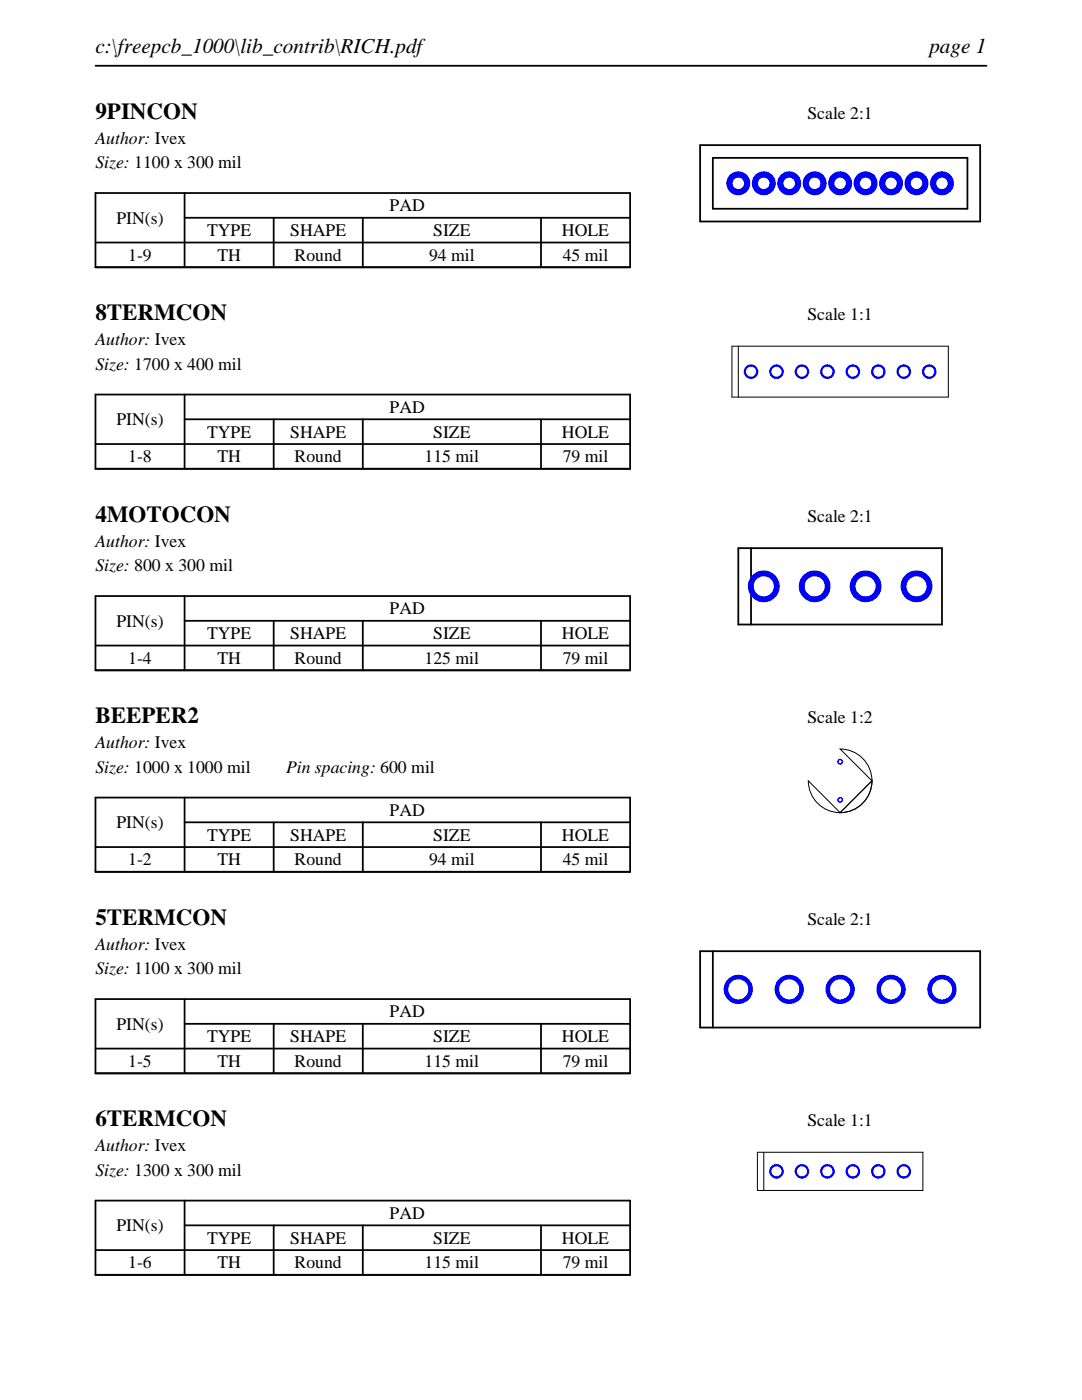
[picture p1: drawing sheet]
<svg xmlns="http://www.w3.org/2000/svg" width="216mm" height="279mm" viewBox="0 0 216 279" stroke-linecap="round" stroke-linejoin="round" font-family="sans-serif">
<path d="M19 13.1h177.8M19 38.5h106.7v14.8h-106.7zM36.8 38.5v14.8M19 48.4h106.7M36.8 43.5h88.9M54.6 43.5v9.8M72.4 43.5v9.8M107.9 43.5v9.8" fill="none" stroke="#000" stroke-width=".35"/>
<path d="M139.7 29v15.2zM139.7 29h55.9zM142.2 31.5v10.2zM142.2 31.5h50.8zM193 31.5v10.2zM195.6 29v15.2zM139.7 44.2h55.9zM142.2 41.7h50.8z" fill="none" stroke="#000" stroke-width=".36"/>
<g fill="#00f">
<path d="M144.9 36.6a2.4 2.4 0 0 0 4.8 0 2.4 2.4 0 0 0-4.8 0zM146.2 36.6a1.15 1.15 0 0 1 2.3 0 1.15 1.15 0 0 1-2.3 0z"/>
<path d="M150 36.6a2.4 2.4 0 0 0 4.8 0 2.4 2.4 0 0 0-4.8 0zM151.3 36.6a1.14 1.14 0 0 1 2.2 0 1.14 1.14 0 0 1-2.2 0z"/>
<path d="M155.1 36.6a2.4 2.4 0 0 0 4.8 0 2.4 2.4 0 0 0-4.8 0zM156.3 36.6a1.15 1.15 0 0 1 2.3 0 1.15 1.15 0 0 1-2.3 0z"/>
<path d="M160.2 36.6a2.39 2.39 0 0 0 4.7 0 2.39 2.39 0 0 0-4.7 0zM161.4 36.6a1.15 1.15 0 0 1 2.3 0 1.15 1.15 0 0 1-2.3 0z"/>
<path d="M165.3 36.6a2.39 2.39 0 0 0 4.7 0 2.39 2.39 0 0 0-4.7 0zM166.5 36.6a1.15 1.15 0 0 1 2.3 0 1.15 1.15 0 0 1-2.3 0z"/>
<path d="M170.3 36.6a2.4 2.4 0 0 0 4.8 0 2.4 2.4 0 0 0-4.8 0zM171.6 36.6a1.15 1.15 0 0 1 2.3 0 1.15 1.15 0 0 1-2.3 0z"/>
<path d="M175.4 36.6a2.4 2.4 0 0 0 4.8 0 2.4 2.4 0 0 0-4.8 0zM176.7 36.6a1.14 1.14 0 0 1 2.2 0 1.14 1.14 0 0 1-2.2 0z"/>
<path d="M180.5 36.6a2.4 2.4 0 0 0 4.8 0 2.4 2.4 0 0 0-4.8 0zM181.7 36.6a1.15 1.15 0 0 1 2.3 0 1.15 1.15 0 0 1-2.3 0z"/>
<path d="M185.6 36.6a2.39 2.39 0 0 0 4.7 0 2.39 2.39 0 0 0-4.7 0zM186.8 36.6a1.15 1.15 0 0 1 2.3 0 1.15 1.15 0 0 1-2.3 0z"/>
</g>
<path d="M19 78.7h106.7v14.9h-106.7zM36.8 78.7v14.9M19 88.6h106.7M36.8 83.7h88.9M54.6 83.7v9.9M72.4 83.7v9.9M107.9 83.7v9.9" fill="none" stroke="#000" stroke-width=".35"/>
<path d="M146 69.1v10.2zM146 79.3h43.2zM146 69.1h43.2zM147.3 69.1v10.2zM189.2 69.1v10.2z" fill="none" stroke="#000" stroke-width=".2"/>
<g fill="#00f">
<path d="M148.4 74.2a1.46 1.46 0 0 0 2.9 0 1.46 1.46 0 0 0-2.9 0zM148.9 74.2a1 1 0 0 1 2 0 1 1 0 0 1-2 0z"/>
<path d="M153.5 74.2a1.46 1.46 0 0 0 2.9 0 1.46 1.46 0 0 0-2.9 0zM153.9 74.2a1 1 0 0 1 2 0 1 1 0 0 1-2 0z"/>
<path d="M158.6 74.2a1.46 1.46 0 0 0 2.9 0 1.46 1.46 0 0 0-2.9 0zM159 74.2a1 1 0 0 1 2 0 1 1 0 0 1-2 0z"/>
<path d="M163.6 74.2a1.5 1.5 0 0 0 3 0 1.5 1.5 0 0 0-3 0zM164.1 74.2a1 1 0 0 1 2 0 1 1 0 0 1-2 0z"/>
<path d="M168.7 74.2a1.46 1.46 0 0 0 2.9 0 1.46 1.46 0 0 0-2.9 0zM169.2 74.2a1 1 0 0 1 2 0 1 1 0 0 1-2 0z"/>
<path d="M178.9 74.2a1.46 1.46 0 0 0 2.9 0 1.46 1.46 0 0 0-2.9 0zM179.3 74.2a1 1 0 0 1 2 0 1 1 0 0 1-2 0z"/>
<path d="M173.8 74.2a1.46 1.46 0 0 0 2.9 0 1.46 1.46 0 0 0-2.9 0zM174.3 74.2a1 1 0 0 1 2 0 1 1 0 0 1-2 0z"/>
<path d="M184 74.2a1.46 1.46 0 0 0 2.9 0 1.46 1.46 0 0 0-2.9 0zM184.4 74.2a1 1 0 0 1 2 0 1 1 0 0 1-2 0z"/>
</g>
<path d="M19 119h106.7v14.8h-106.7zM36.8 119v14.8M19 128.8h106.7M36.8 123.9h88.9M54.6 123.9v9.9M72.4 123.9v9.9M107.9 123.9v9.9" fill="none" stroke="#000" stroke-width=".35"/>
<path d="M147.3 109.4h40.7zM147.3 109.4v15.2zM149.9 109.4v15.2zM188 109.4v15.2zM147.3 124.6h40.7z" fill="none" stroke="#000" stroke-width=".36"/>
<g fill="#00f">
<path d="M149.2 117a3.2 3.2 0 0 0 6.4 0 3.2 3.2 0 0 0-6.4 0zM150.4 117a2.01 2.01 0 0 1 4 0 2.01 2.01 0 0 1-4 0z"/>
<path d="M159.4 117a3.2 3.2 0 0 0 6.3 0 3.2 3.2 0 0 0-6.3 0zM160.6 117a2.01 2.01 0 0 1 4 0 2.01 2.01 0 0 1-4 0z"/>
<path d="M169.5 117a3.2 3.2 0 0 0 6.4 0 3.2 3.2 0 0 0-6.4 0zM170.7 117a2.01 2.01 0 0 1 4 0 2.01 2.01 0 0 1-4 0z"/>
<path d="M179.7 117a3.2 3.2 0 0 0 6.4 0 3.2 3.2 0 0 0-6.4 0zM180.9 117a2.01 2.01 0 0 1 4 0 2.01 2.01 0 0 1-4 0z"/>
</g>
<path d="M19 159.2h106.7v14.8h-106.7zM36.8 159.2v14.8M19 169.1h106.7M36.8 164.1h88.9M54.6 164.1v9.9M72.4 164.1v9.9M107.9 164.1v9.9" fill="none" stroke="#000" stroke-width=".35"/>
<path d="M161.3 155.8l6.3 6.4a6.4 6.4 0 0 1-6.3-6.4zM167.6 149.5a6.4 6.4 0 0 1 6.4 6.3zM174 155.8a6.4 6.4 0 0 1-6.4 6.4z" fill="none" stroke="#000" stroke-width=".2"/>
<g fill="#00f">
<path d="M167 159.6a.6 .6 0 0 0 1.2 0 .6 .6 0 0 0-1.2 0zM167.4 159.6a.29 .29 0 0 1 .5 0 .29 .29 0 0 1-.5 0z"/>
<path d="M167 152a.6 .6 0 0 0 1.2 0 .6 .6 0 0 0-1.2 0zM167.4 152a.29 .29 0 0 1 .5 0 .29 .29 0 0 1-.5 0z"/>
</g>
<path d="M19 199.4h106.7v14.8h-106.7zM36.8 199.4v14.8M19 209.3h106.7M36.8 204.3h88.9M54.6 204.3v9.9M72.4 204.3v9.9M107.9 204.3v9.9" fill="none" stroke="#000" stroke-width=".35"/>
<path d="M139.7 189.8v15.3zM139.7 189.8h55.9zM142.2 189.8v15.3zM195.6 189.8v15.3zM139.7 205.1h55.9z" fill="none" stroke="#000" stroke-width=".36"/>
<g fill="#00f">
<path d="M144.4 197.5a2.92 2.92 0 0 0 5.8 0 2.92 2.92 0 0 0-5.8 0zM145.3 197.5a2.01 2.01 0 0 1 4 0 2.01 2.01 0 0 1-4 0z"/>
<path d="M154.6 197.5a2.92 2.92 0 0 0 5.8 0 2.92 2.92 0 0 0-5.8 0zM155.5 197.5a2.01 2.01 0 0 1 4 0 2.01 2.01 0 0 1-4 0z"/>
<path d="M164.7 197.5a2.95 2.95 0 0 0 5.9 0 2.95 2.95 0 0 0-5.9 0zM165.6 197.5a2.01 2.01 0 0 1 4 0 2.01 2.01 0 0 1-4 0z"/>
<path d="M174.9 197.5a2.92 2.92 0 0 0 5.8 0 2.92 2.92 0 0 0-5.8 0zM175.8 197.5a2.01 2.01 0 0 1 4 0 2.01 2.01 0 0 1-4 0z"/>
<path d="M185 197.5a2.95 2.95 0 0 0 5.9 0 2.95 2.95 0 0 0-5.9 0zM186 197.5a2.01 2.01 0 0 1 4 0 2.01 2.01 0 0 1-4 0z"/>
</g>
<path d="M19 239.6h106.7v14.8h-106.7zM36.8 239.6v14.8M19 249.5h106.7M36.8 244.5h88.9M54.6 244.5v9.9M72.4 244.5v9.9M107.9 244.5v9.9" fill="none" stroke="#000" stroke-width=".35"/>
<path d="M151.1 230v7.6zM151.1 237.6h33zM151.1 230h33zM152.4 230v7.6zM184.1 230v7.6z" fill="none" stroke="#000" stroke-width=".2"/>
<g fill="#00f">
<path d="M153.5 233.8a1.46 1.46 0 0 0 2.9 0 1.46 1.46 0 0 0-2.9 0zM153.9 233.8a1 1 0 0 1 2 0 1 1 0 0 1-2 0z"/>
<path d="M158.6 233.8a1.46 1.46 0 0 0 2.9 0 1.46 1.46 0 0 0-2.9 0zM159 233.8a1 1 0 0 1 2 0 1 1 0 0 1-2 0z"/>
<path d="M163.6 233.8a1.5 1.5 0 0 0 3 0 1.5 1.5 0 0 0-3 0zM164.1 233.8a1 1 0 0 1 2 0 1 1 0 0 1-2 0z"/>
<path d="M168.7 233.8a1.46 1.46 0 0 0 2.9 0 1.46 1.46 0 0 0-2.9 0zM169.2 233.8a1 1 0 0 1 2 0 1 1 0 0 1-2 0z"/>
<path d="M173.8 233.8a1.46 1.46 0 0 0 2.9 0 1.46 1.46 0 0 0-2.9 0zM174.3 233.8a1 1 0 0 1 2 0 1 1 0 0 1-2 0z"/>
<path d="M178.9 233.8a1.46 1.46 0 0 0 2.9 0 1.46 1.46 0 0 0-2.9 0zM179.3 233.8a1 1 0 0 1 2 0 1 1 0 0 1-2 0z"/>
</g>
<g font-size="4.6">
<text x="19" y="23.7">9PINCON</text>
<text x="19" y="63.9">8TERMCON</text>
<text x="19" y="104.1">4MOTOCON</text>
<text x="19" y="144.4">BEEPER2</text>
<text x="19" y="184.6">5TERMCON</text>
<text x="19" y="224.8">6TERMCON</text>
</g>
<g font-size="4.2">
<text x="19" y="10.6">c:\freepcb_1000\lib_contrib\RICH.pdf</text>
<text x="185.4" y="10.6">page 1</text>
</g>
<g font-size="3.5">
<text x="161.1" y="23.7">Scale 2:1</text>
<text x="19" y="28.6">Author: Ivex</text>
<text x="19" y="33.6">Size: 1100 x 300 mil</text>
<text x="23.2" y="44.6">PIN(s)</text>
<text x="41.3" y="47.1">TYPE</text>
<text x="57.9" y="47.1">SHAPE</text>
<text x="77.8" y="42.2">PAD</text>
<text x="86.4" y="47.1">SIZE</text>
<text x="112.1" y="47.1">HOLE</text>
<text x="25.6" y="52.1">1-9</text>
<text x="43.4" y="52.1">TH</text>
<text x="58.8" y="52.1">Round</text>
<text x="85.6" y="52.1">94 mil</text>
<text x="112.3" y="52.1">45 mil</text>
<text x="161.1" y="63.9">Scale 1:1</text>
<text x="19" y="68.9">Author: Ivex</text>
<text x="19" y="73.8">Size: 1700 x 400 mil</text>
<text x="77.8" y="82.4">PAD</text>
<text x="23.2" y="84.8">PIN(s)</text>
<text x="41.3" y="87.3">TYPE</text>
<text x="57.9" y="87.3">SHAPE</text>
<text x="86.4" y="87.3">SIZE</text>
<text x="112.1" y="87.3">HOLE</text>
<text x="25.6" y="92.3">1-8</text>
<text x="43.4" y="92.3">TH</text>
<text x="58.8" y="92.3">Round</text>
<text x="84.7" y="92.3">115 mil</text>
<text x="112.3" y="92.3">79 mil</text>
<text x="161.1" y="104.1">Scale 2:1</text>
<text x="19" y="109.1">Author: Ivex</text>
<text x="19" y="114">Size: 800 x 300 mil</text>
<text x="23.2" y="125.1">PIN(s)</text>
<text x="77.8" y="122.6">PAD</text>
<text x="41.3" y="127.6">TYPE</text>
<text x="57.9" y="127.6">SHAPE</text>
<text x="86.4" y="127.6">SIZE</text>
<text x="112.1" y="127.6">HOLE</text>
<text x="25.6" y="132.5">1-4</text>
<text x="43.4" y="132.5">TH</text>
<text x="58.8" y="132.5">Round</text>
<text x="84.7" y="132.5">125 mil</text>
<text x="112.3" y="132.5">79 mil</text>
<text x="19" y="149.3">Author: Ivex</text>
<text x="161.1" y="144.4">Scale 1:2</text>
<text x="19" y="154.2">Size: 1000 x 1000 mil</text>
<text x="57.1" y="154.2">Pin spacing: 600 mil</text>
<text x="23.2" y="165.3">PIN(s)</text>
<text x="41.3" y="167.8">TYPE</text>
<text x="57.9" y="167.8">SHAPE</text>
<text x="77.8" y="162.8">PAD</text>
<text x="86.4" y="167.8">SIZE</text>
<text x="112.1" y="167.8">HOLE</text>
<text x="25.6" y="172.7">1-2</text>
<text x="43.4" y="172.7">TH</text>
<text x="58.8" y="172.7">Round</text>
<text x="85.6" y="172.7">94 mil</text>
<text x="112.3" y="172.7">45 mil</text>
<text x="161.1" y="184.6">Scale 2:1</text>
<text x="19" y="189.5">Author: Ivex</text>
<text x="19" y="194.5">Size: 1100 x 300 mil</text>
<text x="77.8" y="203.1">PAD</text>
<text x="23.2" y="205.5">PIN(s)</text>
<text x="41.3" y="208">TYPE</text>
<text x="57.9" y="208">SHAPE</text>
<text x="86.4" y="208">SIZE</text>
<text x="112.1" y="208">HOLE</text>
<text x="25.6" y="212.9">1-5</text>
<text x="43.4" y="212.9">TH</text>
<text x="58.8" y="212.9">Round</text>
<text x="84.7" y="212.9">115 mil</text>
<text x="112.3" y="212.9">79 mil</text>
<text x="161.1" y="224.8">Scale 1:1</text>
<text x="19" y="229.7">Author: Ivex</text>
<text x="19" y="234.7">Size: 1300 x 300 mil</text>
<text x="23.2" y="245.7">PIN(s)</text>
<text x="77.8" y="243.3">PAD</text>
<text x="41.3" y="248.2">TYPE</text>
<text x="57.9" y="248.2">SHAPE</text>
<text x="86.4" y="248.2">SIZE</text>
<text x="112.1" y="248.2">HOLE</text>
<text x="25.6" y="253.2">1-6</text>
<text x="43.4" y="253.2">TH</text>
<text x="58.8" y="253.2">Round</text>
<text x="84.7" y="253.2">115 mil</text>
<text x="112.3" y="253.2">79 mil</text>
</g>
</svg>
